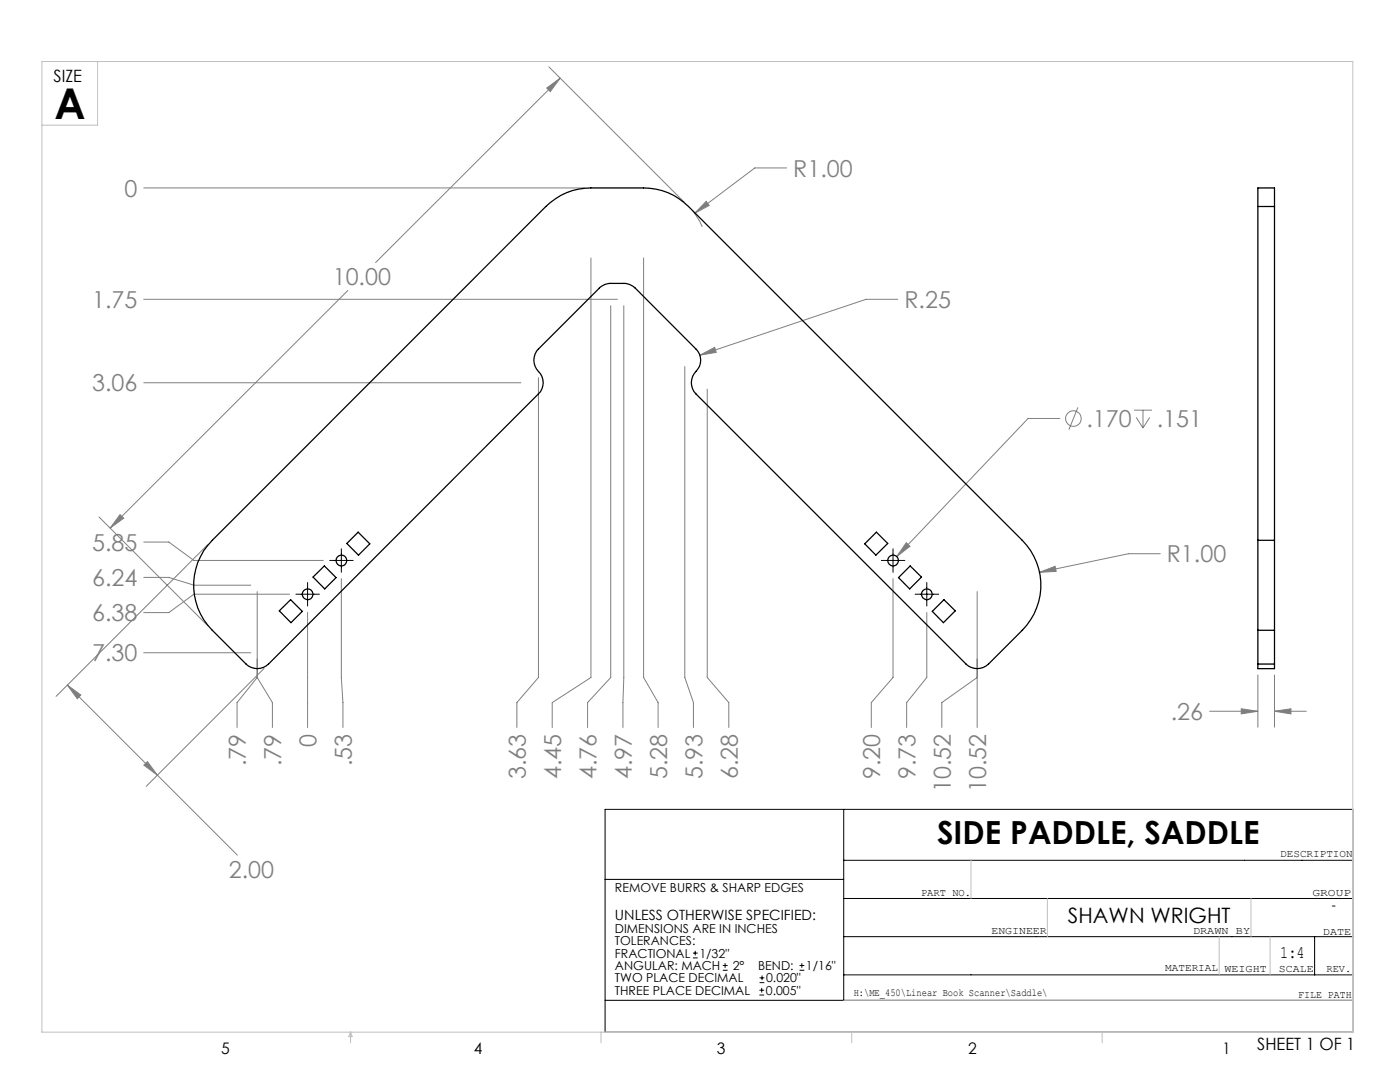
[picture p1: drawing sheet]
<svg xmlns="http://www.w3.org/2000/svg" width="279mm" height="216mm" viewBox="0 0 279 216" stroke-linecap="round" stroke-linejoin="round" font-family="sans-serif">
<g fill="none" stroke="#808080" stroke-width=".2">
<path d="M109.1 17.6l2.7-2-2 2.7zM109.5 13.3l27 27M111.8 15.6l-36.8 36.8M28.7 37.5h88M157 33.5h-6.4l-12 9.1M28.7 59.7h94.5M69.4 58l-47.4 47.4M117.9 51.5v83.7l-7.7 5v5M128.4 51.5v83.7l2.9 5v5M138.3 42.2l1.3 1.8 .6 1.3M140.9 40.2l.6 .8-2.9 1.6zM179.2 59.7h-6.4l-33.1 11.2"/>
<path d="M28.7 76.4h75.3M107.5 75.4v59.8l-4.3 5v5M121.9 61v74.2l-4.6 5v5M124.5 61v74.2l-.2 10M136.7 73.1v62.1l1.7 5v5M139.7 70.9l2.9-1.6 .3 1zM141.1 77.6v57.6l4.4 5v5M211.5 83.5h-6.3l-26.2 27.6M215.1 81.3l-1.8 4.4M226.3 81.8h3.6M226.8 83.3l1.3 2.1M228.1 81.8v3.6"/>
<path d="M229.4 83.3l-1.3 2.1M19.8 103.2l21.7 21.6M24 102.7l.7 .7-2.7 2zM28.7 108.2h5l5 3.6h25.8M28.7 115.2h5l5 1.6h11.4M41.5 108.7l-30.3 30.3M51.3 118v17.2M57.8 118.6h-19.1l-5 3.6h-5M68.1 115.5v19.7l.3 5v5M178.2 115.5v19.7l-4.3 5v5M180.9 108.3l.7 .7-2.6 2.1zM195 118v27.2"/>
<path d="M207.5 114.2l3.1-1.2 .2 1zM231.6 110.5h-6.4l-17.7 3.7M13.4 136.7l2.7 2-.7 .7zM13.4 136.7l18 18M28.7 130.2h21.4M51.3 135.2l-4 5v5M51.3 135.2l3.1 5v5M52.7 133.4l-23.5 23.5M61.4 122.2v23M185 122.2v13l-4.1 5v5M195 135.2l-7 5v5M251 134.7v10.4"/>
<path d="M254.4 134.7v10.4M28.7 152.7l.7-.7 2 2.7zM31.4 154.7l16 15.9M241.4 141.9h9.6M247.7 141.4l3.3 .5-3.3 .6zM254.4 141.9l3.2-.5v1.1zM254.4 141.9h6.3"/>
<circle cx="214.2" cy="83.5" r="1.56"/>
</g>
<g fill="none" stroke="#000" stroke-width=".2">
<path d="M59.1 118.6h4.6M61.4 116.2v4.7M65.8 111.8h4.7M68.1 109.5v4.7M175.9 111.8h4.7M178.2 109.5v4.7M182.6 118.6h4.7M185 116.2v4.7M120.8 161.5h149.2v44.5h-149.2zM120.8 175.5h47.6M168.4 179.3h101.6M168.4 161.5v38.1"/>
<path d="M168.4 171.7h101.6M120.8 199.6h149.2M138.3 191.1h.9M138.3 190.2h.9M138.7 189.7v.9M144.3 193.6h.9M144.3 192.7h.9M144.7 192.2v.9M151.6 198.5h.9M151.6 197.6h.9M151.6 196.1h.9M151.6 195.1h.9"/>
<path d="M152 197.1v.9M152.1 194.7v.9M159.6 193.6h.9M159.6 192.7h.9M160 192.2v.9M168.4 186.9h101.6M168.4 194.5h101.6M262.4 186.9v7.6"/>
</g>
<g fill="none" stroke="#c0c0c0" stroke-width=".2">
<path d="M8.4 12.3h261.6v193.7h-261.6zM19.5 12.3v12.7h-11.1M193.8 171.7v7.6M209 179.3v7.6M249.7 179.3v7.6M168.4 199.6h101.6M243.3 186.9v7.6M253.5 186.9v7.6M70 206v2.1M70 206l.3 .8h-.7zM119.9 206v2.1M170 206v2.1"/>
<path d="M220 206v2.1"/>
</g>
<path d="M140.9 40.2l-2.3 2.4 2.9-1.6zM207.5 114.2l3.3-.2-.2-1zM139.7 70.9l3.2-.6-.3-1zM180.9 108.3l-1.9 2.8 2.6-2.1zM13.4 136.7l2.7 2-.7 .7zM28.7 152.7l.7-.7 2 2.7zM24 102.7l.7 .7-2.7 2zM109.1 17.6l2.7-2-2 2.7zM247.7 141.4l3.3 .5-3.3 .6zM254.4 141.9l3.2-.5v1.1z" fill="#808080"/>
<g fill="none" stroke="#000" stroke-width=".25">
<path d="M108.9 41.2a12.6 12.6 0 0 1 9-3.7h10.5a12.5 12.5 0 0 1 9 3.7l66.6 66.6a12.7 12.7 0 0 1 0 18l-6.7 6.7a3.2 3.2 0 0 1-4.5 0l-53.9-53.9a3.4 3.4 0 0 1 .4-5 3.1 3.1 0 0 0-.4-4l-12.1-12.1a3.3 3.3 0 0 0-2.3-.9h-2.6a3.3 3.3 0 0 0-2.3 .9l-12.1 12.1a3.3 3.3 0 0 0 .4 5 3.1 3.1 0 0 1-.4 4l-53.9 53.9a3.2 3.2 0 0 1-4.5 0l-6.7-6.7a12.7 12.7 0 0 1 0-18zM251 41.2v-3.7h3.4v3.7M251 41.2v66.6M251 41.2h3.4M254.4 41.2v66.6M62.5 115.1l2.2-2.2 2.4 2.4-2.3 2.2zM69.2 108.4l2.3-2.2 2.3 2.3-2.3 2.3zM172.6 108.5l2.3-2.3 2.3 2.2-2.4 2.4zM179.3 115.3l2.3-2.4 2.3 2.2-2.4 2.4zM188.4 119.7l2.2 2.2-2.3 2.3-2.2-2.2zM251 107.8v18M251 107.8h3.4"/>
<path d="M254.4 107.8v18M55.7 121.9l2.3-2.2 2.3 2.3-2.2 2.2zM251 132.5v.9h3.4v-.9M251 125.8h3.4M251 132.5h3.4M251 125.8v6.7M254.4 125.8v6.7"/>
<circle cx="61.4" cy="118.6" r="1.08"/>
<circle cx="68.1" cy="111.8" r="1.08"/>
<circle cx="178.2" cy="111.8" r="1.08"/>
<circle cx="185" cy="118.6" r="1.08"/>
</g>
<text font-size="8.5" x="10.9" y="23.8">A</text>
<text font-size="6.3" x="187" y="168.4">SIDE PADDLE, SADDLE</text>
<g font-size="4.7" fill="#808080">
<text x="158.3" y="35.3">R1.00</text>
<text x="24.8" y="39.2">0</text>
<text x="66.4" y="56.9">10.00</text>
<text x="18.4" y="61.5">1.75</text>
<text x="180.5" y="61.5">R.25</text>
<text x="18.4" y="78.1">3.06</text>
<text x="216.8" y="85.2">.170</text>
<text x="230.9" y="85.2">.151</text>
<text x="18.4" y="109.9">5.85</text>
<text x="232.9" y="112.2">R1.00</text>
<text x="18.4" y="117">6.24</text>
<text x="18.4" y="124">6.38</text>
<text x="18.4" y="132">7.30</text>
<text x="233.7" y="143.7">.26</text>
<text x="63.2" y="149" transform="rotate(-90 63.2 149)">0</text>
<text x="49.1" y="152.9" transform="rotate(-90 49.1 152.9)">.79</text>
<text x="56.1" y="152.9" transform="rotate(-90 56.1 152.9)">.79</text>
<text x="70.2" y="152.9" transform="rotate(-90 70.2 152.9)">.53</text>
<text x="104.9" y="155.5" transform="rotate(-90 104.9 155.5)">3.63</text>
<text x="112" y="155.5" transform="rotate(-90 112 155.5)">4.45</text>
<text x="119" y="155.5" transform="rotate(-90 119 155.5)">4.76</text>
<text x="126.1" y="155.5" transform="rotate(-90 126.1 155.5)">4.97</text>
<text x="133.1" y="155.5" transform="rotate(-90 133.1 155.5)">5.28</text>
<text x="140.2" y="155.5" transform="rotate(-90 140.2 155.5)">5.93</text>
<text x="147.2" y="155.5" transform="rotate(-90 147.2 155.5)">6.28</text>
<text x="175.7" y="155.5" transform="rotate(-90 175.7 155.5)">9.20</text>
<text x="182.7" y="155.5" transform="rotate(-90 182.7 155.5)">9.73</text>
<text x="189.8" y="158.1" transform="rotate(-90 189.8 158.1)">10.52</text>
<text x="196.8" y="158.1" transform="rotate(-90 196.8 158.1)">10.52</text>
<text x="45.6" y="175.2">2.00</text>
</g>
<text font-size="4.2" x="213.1" y="184.3">SHAWN WRIGHT</text>
<text font-size="3.5" x="255.5" y="191.2">1:4</text>
<g font-size="3.4">
<text x="10.7" y="16.4">SIZE</text>
<text x="250.9" y="209.5">SHEET 1 OF 1</text>
</g>
<g font-size="3.2">
<text x="44.2" y="210.4">5</text>
<text x="94.6" y="210.3">4</text>
<text x="143.1" y="210.4">3</text>
<text x="193.2" y="210.3">2</text>
<text x="244" y="210.3">1</text>
</g>
<g font-size="2.8">
<text x="122.7" y="183.6">UNLESS OTHERWISE SPECIFIED:</text>
<text x="265.7" y="181.6">-</text>
</g>
<g font-size="2.5">
<text x="122.7" y="178">REMOVE BURRS &amp; SHARP EDGES</text>
<text x="122.7" y="186.2">DIMENSIONS ARE IN INCHES</text>
<text x="122.7" y="188.6">TOLERANCES:</text>
<text x="122.7" y="191.1">FRACTIONAL</text>
<text x="139.6" y="191.1">1/32&quot;</text>
<text x="122.7" y="193.6">ANGULAR: MACH</text>
<text x="122.7" y="196">TWO PLACE DECIMAL</text>
<text x="146.2" y="193.6">2°</text>
<text x="151.3" y="193.6">BEND:</text>
<text x="152.9" y="196">0.020&quot;</text>
<text x="160.8" y="193.6">1/16&quot;</text>
<text x="122.7" y="198.5">THREE PLACE DECIMAL</text>
<text x="152.8" y="198.5">0.005&quot;</text>
</g>
<g font-size="2.1">
<text x="255.5" y="171">DESCRIPTION</text>
<text x="183.8" y="178.8">PART NO.</text>
<text x="261.9" y="178.8">GROUP</text>
<text x="197.9" y="186.4">ENGINEER</text>
<text x="238.1" y="186.4">DRAWN BY</text>
<text x="264" y="186.5">DATE</text>
<text x="232.5" y="193.8">MATERIAL</text>
<text x="244.4" y="193.9">WEIGHT</text>
<text x="255.2" y="194">SCALE</text>
<text x="264.7" y="193.9">REV.</text>
<text x="170.4" y="198.7">H:\ME_450\Linear Book Scanner\Saddle\</text>
<text x="259.1" y="199.1">FILE PATH</text>
</g>
</svg>
